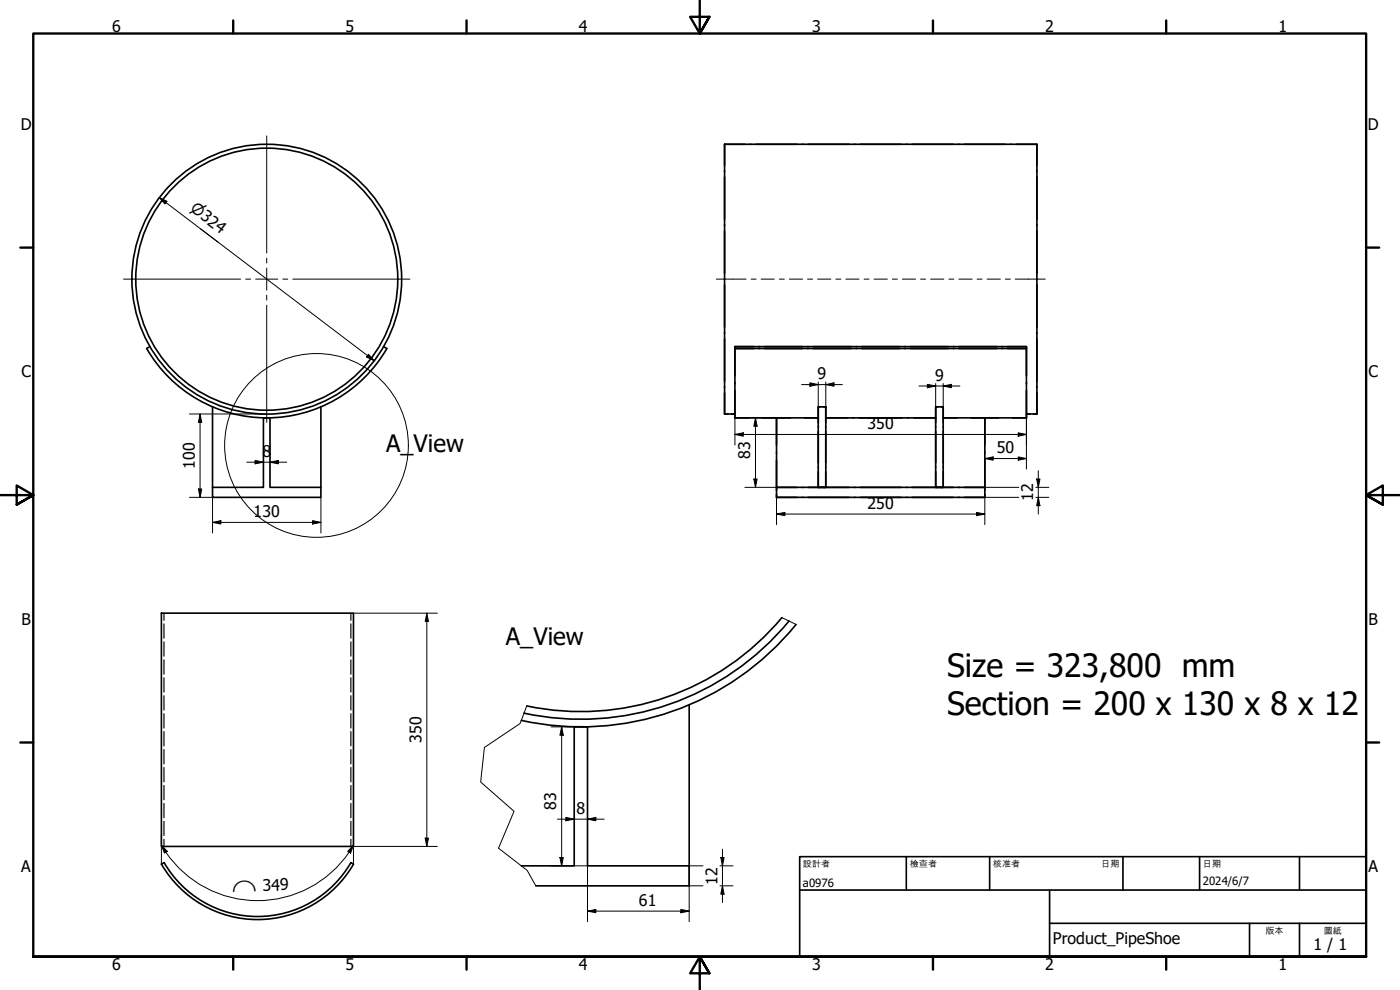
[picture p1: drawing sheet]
<svg xmlns="http://www.w3.org/2000/svg" width="420mm" height="297mm" viewBox="0 0 420 297" stroke-linecap="round" stroke-linejoin="round" font-family="sans-serif">
<g fill="none" stroke="#000" stroke-width=".49">
<path d="M217.5 43.3h93.7v80.9M217.5 43.3v80.9h3.1M217.5 43.3h6.1M225.1 43.3h.3M226.9 43.3h12.3M240.7 43.3h.3M242.5 43.3h12.3M256.4 43.3h.2M258.2 43.3h12.3M272 43.3h.2M273.8 43.3h12.3M287.6 43.3h.3"/>
<path d="M289.4 43.3h12.3M303.2 43.3h.3M305 43.3h6.2v6.3M311.2 51.2v.3M311.2 53.1v12.7M311.2 67.4v.3M311.2 69.3v12.7M311.2 83.6v.3M311.2 85.5v12.7M311.2 99.8v.3M45 104l-1 .6M115.1 104l1 .6a41.6 41.6 0 0 1-72.1 0"/>
<path d="M220.6 104v21.4M220.6 104h87.4v.6h-5.7M220.6 104.4v8.3M220.6 104v.2M220.6 114.8v.3M220.6 117.2v8.2M220.6 104h5.7M226.3 104.6h-5.7h87.4v20.8M227.7 104.6h.3M227.7 104h.3M229.4 104.6h11.5M229.4 104h11.5"/>
<path d="M242.3 104.6h.3M242.3 104h.3M244 104.6h11.5M244 104h11.5M256.9 104.6h.2M256.9 104h.2M258.6 104.6h11.5M258.6 104h11.5M271.5 104.6h.2M271.5 104h.2M273.2 104.6h11.4M273.2 104h11.4"/>
<path d="M286.1 104.6h.2M286.1 104h.2M287.7 104.6h11.5M287.7 104h11.5M300.6 104.6h.3M300.6 104h.3M302.3 104h5.7v.2M308 104.4v8.3M308 114.8v.3M308 117.2v8.2M311.2 101.7v12.7M311.2 116v.3"/>
<path d="M311.2 117.9v6.3M63.8 122.1v24.1M79.1 125.4h1.9v20.8h15.3v3h-32.5v-3h15.3zM79.1 125.3v.1M81 125.3v.1M96.3 122.1v24.1M220.6 125.4h25M233 133.6v-8.2v23.8M233 138v9.2M233 135.6v.4M245.6 122.1h2.2v24.1h-2.2zM245.6 128v.2"/>
<path d="M245.6 129.4v9.5M246.3 122.1h-.7v4.7M247.1 122.1h.7M247.8 125.4h33M247.8 122.1v4.7M247.8 128v.2M247.8 129.4v9.5M280.8 122.1h2.3v24.1h-2.3zM280.8 128v.2M280.8 129.4v9.5M281.6 122.1h-.8v4.7M282.3 122.1h.8"/>
<path d="M283.1 125.4h24.9M283.1 122.1v4.7M283.1 128v.2M283.1 129.4v9.5M295.6 133.6v-8.2v20.8h-62.6h6.2M295.6 135.6v.4M295.6 138v9.2M308 124.2h3.2M233 148.2v1M233 149.2h6.2M240.7 146.2h.3M240.7 149.2h.3"/>
<path d="M242.5 146.2h12.3M242.5 149.2h12.3M245.6 140.1v.2M245.6 141.5v4.7M247.8 141.5v4.7h-.7M247.8 140.1v.2M256.4 146.2h.2M256.4 149.2h.2M258.2 146.2h12.3M258.2 149.2h12.3M272 146.2h.2M272 149.2h.2"/>
<path d="M273.8 146.2h12.3M273.8 149.2h12.3M280.8 140.1v.2M280.8 141.5v4.7M283.1 141.5v4.7h-.8M283.1 140.1v.2M287.6 146.2h.3M287.6 149.2h.3M289.4 146.2h6.2v3h-62.6M295.6 148.2v1h-6.2M48.4 184h57.7v70h-57.7zM234.7 185.3a78.7 78.7 0 0 1-76.6 26.5"/>
<path d="M236.8 186.3a80.9 80.9 0 0 1-79.5 27.7M238.9 187.4a83.2 83.2 0 0 1-82.5 28.7M172.3 218.1h.1M176.3 218.1h.1M206.8 211.5v48.3M49.2 258.8l-.7 .5a33.3 33.3 0 0 0 57.6 0l-.8-.5M49.2 258.8a32.4 32.4 0 0 0 56.1 0M156.5 259.8h15.8v-41.7h4v41.7h30.5v6h-46"/>
<circle cx="80.1" cy="83.8" r="39.3"/>
<circle cx="80.1" cy="83.8" r="40.5"/>
</g>
<g fill="none" stroke="#000" stroke-width=".35">
<path d="M49.2 184v2.1M49.2 187.2v4.3M49.2 192.6v4.3M49.2 198v4.3M105.3 184v2.1M105.3 187.2v4.3M105.3 192.6v4.3M105.3 198v4.3M49.2 203.3v4.3M49.2 208.7v4.3M49.2 214.1v4.3M49.2 219.5v4.3"/>
<path d="M105.3 203.3v4.3M105.3 208.7v4.3M105.3 214.1v4.3M105.3 219.5v4.3M49.2 224.9v4.3M49.2 230.3v4.3M49.2 235.7v4.3M105.3 224.9v4.3M105.3 230.3v4.3M105.3 235.7v4.3M49.2 241.1v4.3M49.2 246.4v4.3"/>
<path d="M49.2 251.8v2.2M105.3 241.1v4.3M105.3 246.4v4.3M105.3 251.8v2.2"/>
</g>
<path d="M234.7 185.3l4.2 2.1M158.1 211.8l-2 5.3-10.7 7.2-1.1 10.3 10 8.8-4.7 11.1 8.6 6.7 2.6 4.6" fill="none" stroke="#000" stroke-width=".3"/>
<circle cx="95" cy="133.6" r="27.6" fill="none" stroke="#000" stroke-width=".3"/>
<g fill="none" stroke="#000" stroke-width=".71">
<path d="M70 6.1v4M140 6.1v4M210 0v10.1l-2.9-5.1h5.8l-2.9 5.1 2.9-5.1M280 6.1v4M350 6.1v4M6.1 74.3h3.9M410 74.3h3.9M0 148.6h10l-5-2.9v5.7l5-2.8-5 2.8M420 148.6h-10l5-2.9v5.7l-5-2.8 5 2.8M6.1 222.8h3.9M410 222.8h3.9M10 287.1v-277h400v277h-400h400"/>
<path d="M70 287.1v3.8M140 287.1v3.8M212.9 292l-2.9-4.9 2.9 4.9h-5.8l2.9-4.9v9.9M280 287.1v3.8M350 287.1v3.8"/>
</g>
<path d="M240 257h170v30.1h-170zM272 257v10.1M297 257v10.1M337 257v10.1M360 257v10.1M390 257v10.1M240 267.1h170M315 277h95M315 267.1v20M375 277v10.1M390 277v10.1" fill="none" stroke="#000" stroke-width=".49"/>
<g fill="none" stroke="#000" stroke-width=".3">
<path d="M47.8 59.3l2.3 1.1-.6 .8zM47.8 59.3l64.5 48.9M110.6 106.3l1.7 1.9-2.3-1.1zM240.6 115.4h12.2M243.1 114.9l2.5 .5-2.5 .5zM245.6 114.6v7.5M247.8 115.4l2.5-.5v1zM247.8 114.6v7.5M275.8 115.8h12.3M278.3 115.3l2.5 .5-2.5 .5zM280.8 115.1v7M283.1 115.8l2.5-.5v1z"/>
<path d="M283.1 115.1v7M56.9 124.2h23M60 124.2l.5 2.5h-1zM60 124.2v25M74 138.7h12M76.6 138.1l2.5 .6-2.5 .5zM81 138.7l2.5-.6v1.1zM220.6 130.4l2.5-.5v1zM220.6 130.4h87.4M220.6 125.4v8.1M223.6 125.4h9.4M226.7 125.4l.5 2.5h-1z"/>
<path d="M226.7 125.4v20.8M295.6 137.6l2.5-.5v1zM295.6 137.6h12.4M305.6 129.9l2.4 .5-2.4 .5zM305.6 137.1l2.4 .5-2.4 .5zM308 125.4v15.4M56.9 149.2h6.9v10.7M59.5 146.7h1l-.5 2.5zM63.8 156.7l2.5-.5v1zM63.8 156.7h32.5M93.8 156.2l2.5 .5-2.5 .5zM96.3 149.2v10.7"/>
<path d="M223.6 146.2h9.4M226.2 143.7h1l-.5 2.5zM233 154.2l2.5-.5v1zM233 154.2h62.6M233 149.2v8.2M293.1 153.7l2.5 .5-2.5 .5zM295.6 146.2h10.2M305.8 149.2h-10.2v8.2M310.9 149.2h3.9M310.9 146.2h3.9M311.1 143.7h1l-.5 2.5zM311.6 149.2l.5 2.5h-1z"/>
<path d="M311.6 141.2v13M106.1 184h25.2M128.1 184l.5 2.5h-1zM128.1 184v70M165.4 218.1h10.9M168.6 218.1l.5 2.5h-1.1zM168.6 218.1v41.7M48.4 253.6l1.8 1.8-.8 .6zM48.4 253.6a33.3 33.3 0 0 0 57.7 0M48.4 250.4v8.9M106.1 253.6l-.9 2.4-.8-.6zM106.1 254h25.2"/>
<path d="M106.1 250.4v8.9M127.6 251.5h1l-.5 2.5zM165.4 259.8h10.9v16.7M167.3 245.8h14M168 257.3h1.1l-.5 2.5zM169.8 245.3l2.5 .5-2.5 .5zM176.3 245.8l2.5-.5v1zM211 259.8h-4.2v16.7M216.1 259.8h3.9M216.3 257.3h1l-.5 2.5zM216.8 254.8v16M176.3 273.4l2.5-.5v1z"/>
<path d="M176.3 273.4h30.5M204.3 272.9l2.5 .5-2.5 .5zM206.8 265.8h4.2M216.1 265.8h3.9M216.8 265.8l.5 2.5h-1z"/>
</g>
<g fill="#000">
<path d="M47.8 59.3l2.3 1.1-.6 .8zM110.6 106.3l1.7 1.9-2.3-1.1zM243.1 114.9l2.5 .5-2.5 .5zM247.8 115.4l2.5-.5v1zM278.3 115.3l2.5 .5-2.5 .5zM283.1 115.8l2.5-.5v1zM60 124.2l.5 2.5h-1zM76.6 138.1l2.5 .6-2.5 .5zM81 138.7l2.5-.6v1.1zM220.6 130.4l2.5-.5v1zM226.7 125.4l.5 2.5h-1zM295.6 137.6l2.5-.5v1z"/>
<path d="M305.6 129.9l2.4 .5-2.4 .5zM305.6 137.1l2.4 .5-2.4 .5zM59.5 146.7h1l-.5 2.5zM63.8 156.7l2.5-.5v1zM93.8 156.2l2.5 .5-2.5 .5zM226.2 143.7h1l-.5 2.5zM233 154.2l2.5-.5v1zM293.1 153.7l2.5 .5-2.5 .5zM311.1 143.7h1l-.5 2.5zM311.6 149.2l.5 2.5h-1zM128.1 184l.5 2.5h-1zM168.6 218.1l.5 2.5h-1.1z"/>
<path d="M48.4 253.6l1.8 1.8-.8 .6zM106.1 253.6l-.9 2.4-.8-.6zM127.6 251.5h1l-.5 2.5zM168 257.3h1.1l-.5 2.5zM169.8 245.3l2.5 .5-2.5 .5zM176.3 245.8l2.5-.5v1zM216.3 257.3h1l-.5 2.5zM176.3 273.4l2.5-.5v1zM204.3 272.9l2.5 .5-2.5 .5zM216.8 265.8l.5 2.5h-1z"/>
</g>
<path d="M80 40.8v35.1M80 77.4v1.5M37.1 83.7h35.1M73.7 83.7h1.5M76.7 83.7h6.7M80 80.4v6.7M80 88.6v1.5M80 91.6v35.1M84.9 83.7h1.5M87.9 83.7h35.1" fill="none" stroke="#000" stroke-width=".3"/>
<g fill="none" stroke="#000" stroke-width=".3">
<path d="M214.9 83.7h9M225.4 83.7h1.5M228.4 83.7h4M233.9 83.7h1.5M236.9 83.7h4M242.4 83.7h1.5M245.4 83.7h3.9M250.9 83.7h1.4M253.9 83.7h3.9M259.3 83.7h1.5M262.3 83.7h4M267.8 83.7h1.5"/>
<path d="M270.8 83.7h4M276.3 83.7h1.5M279.3 83.7h3.9M284.8 83.7h1.4M287.8 83.7h3.9M293.2 83.7h1.5M296.2 83.7h4M301.7 83.7h1.5M304.7 83.7h9"/>
</g>
<g font-size="9.6">
<text x="284.2" y="203">Size = 323,800 mm</text>
<text x="284.2" y="214.5">Section = 200 x 130 x 8 x 12</text>
</g>
<g font-size="7.2">
<text x="115.9" y="135.7">A_View</text>
<text x="151.8" y="193.6">A_View</text>
</g>
<g font-size="4.8">
<text x="33.7" y="9.6">6</text>
<text x="103.7" y="9.6">5</text>
<text x="173.7" y="9.6">4</text>
<text x="243.7" y="9.6">3</text>
<text x="313.7" y="9.6">2</text>
<text x="383.7" y="9.6">1</text>
<text x="6.2" y="38.9">D</text>
<text x="410.5" y="38.9">D</text>
<text x="6.4" y="113.2">C</text>
<text x="245.4" y="113.8">9</text>
<text x="410.7" y="113.2">C</text>
<text x="280.6" y="114.2">9</text>
<text x="260.4" y="128.8">350</text>
<text x="78.7" y="137.1">8</text>
<text x="225.1" y="137.7" transform="rotate(-90 225.1 137.7)">83</text>
<text x="299.2" y="136">50</text>
<text x="58.5" y="140.7" transform="rotate(-90 58.5 140.7)">100</text>
<text x="76.1" y="155.1">130</text>
<text x="260.4" y="152.6">250</text>
<text x="310.1" y="150.4" transform="rotate(-90 310.1 150.4)">12</text>
<text x="6.4" y="187.4">B</text>
<text x="410.7" y="187.4">B</text>
<text x="126.5" y="222.9" transform="rotate(-90 126.5 222.9)">350</text>
<text x="166.9" y="243" transform="rotate(-90 166.9 243)">83</text>
<text x="173" y="244.2">8</text>
<text x="6.4" y="261.7">A</text>
<text x="410.7" y="261.7">A</text>
<text x="78.8" y="267.3" transform="rotate(-2 78.8 267.3)">349</text>
<text x="215.3" y="265.4" transform="rotate(-90 215.3 265.4)">12</text>
<text x="191.8" y="271.8">61</text>
<text x="316" y="283.4">Product_PipeShoe</text>
<text x="394.2" y="285">1 / 1</text>
<text x="33.7" y="290.9">6</text>
<text x="103.7" y="290.9">5</text>
<text x="173.7" y="290.9">4</text>
<text x="243.7" y="290.9">3</text>
<text x="313.7" y="290.9">2</text>
<text x="383.7" y="290.9">1</text>
</g>
<g font-size="4.6">
<text x="56.8" y="63.1" transform="rotate(37 56.8 63.1)">⌀324</text>
<text x="69.7" y="267.5" transform="rotate(-2 69.7 267.5)">⌒</text>
</g>
<g font-size="3.4">
<text x="241" y="266">a0976</text>
<text x="361" y="265.5">2024/6/7</text>
</g>
<g font-size="2.7">
<text x="241" y="260.1">設計者</text>
<text x="273" y="260.1">檢查者</text>
<text x="298" y="260.1">核准者</text>
<text x="330.5" y="260.1">日期</text>
<text x="361" y="260.1">日期</text>
<text x="379.8" y="280.1">版本</text>
<text x="397.3" y="280.1">圖紙</text>
</g>
</svg>
